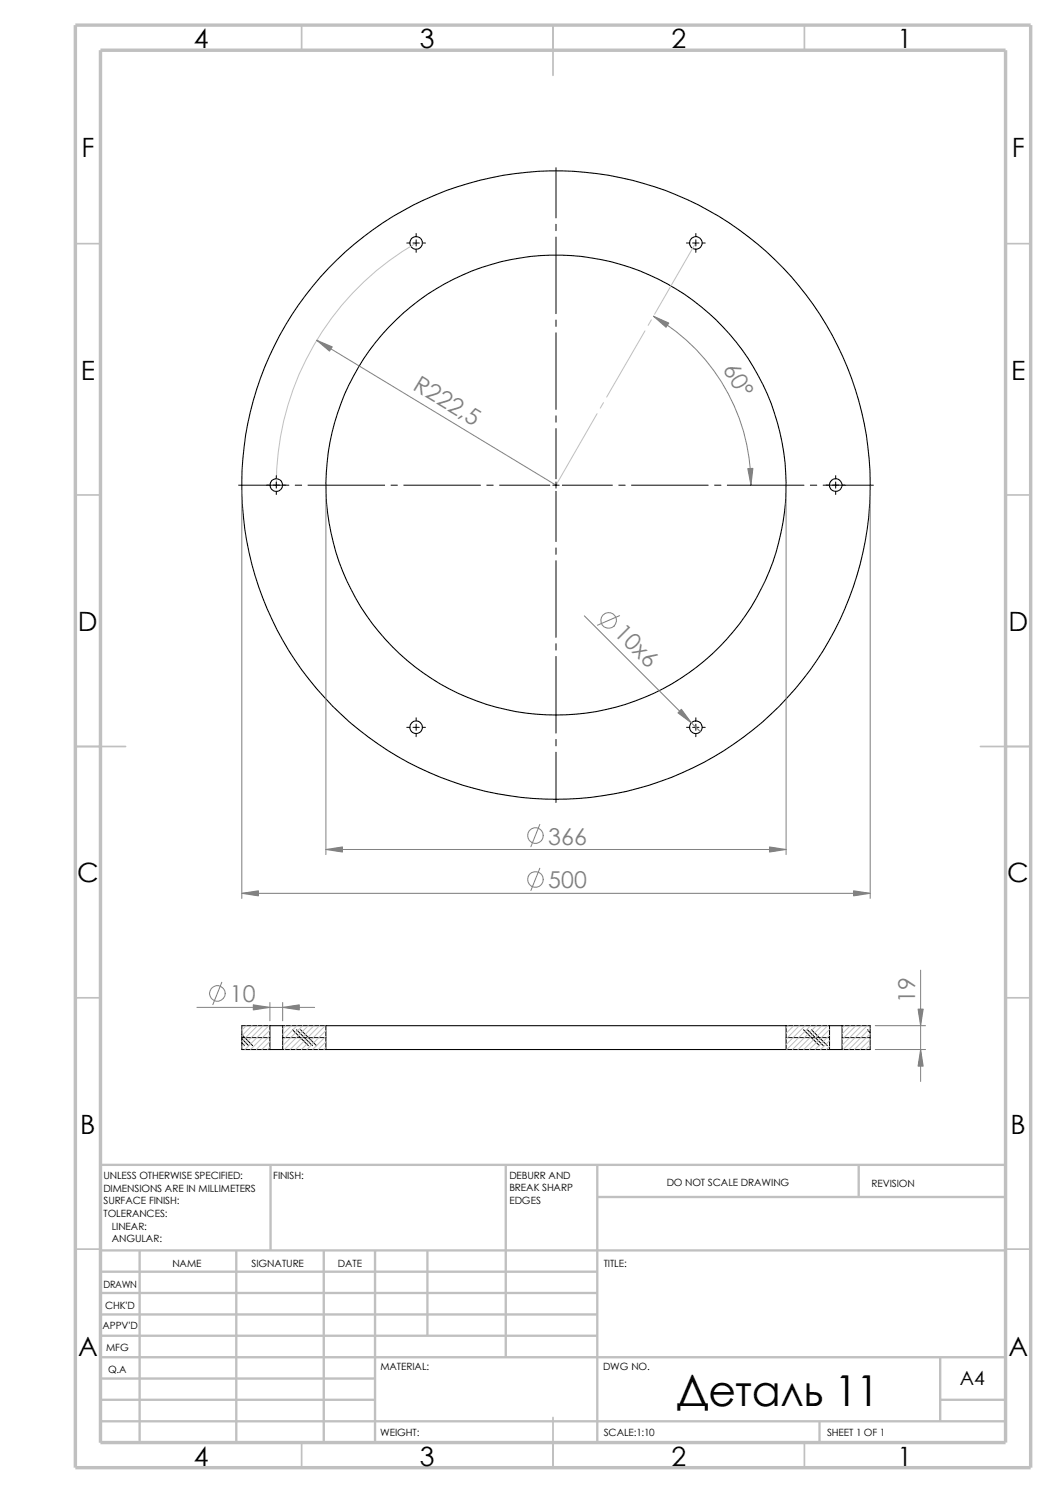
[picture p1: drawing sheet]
<svg xmlns="http://www.w3.org/2000/svg" width="210mm" height="297mm" viewBox="0 0 210 297" stroke-linecap="round" stroke-linejoin="round" font-family="sans-serif">
<g fill="none" stroke="#c0c0c0" stroke-width=".34">
<path d="M60 5v5M110 5v10M160 5v5M15 48.5h5M200 48.5h5M15 98.5h5M200 98.5h5M15 148.5h10M195 148.5h10M15 198.5h5M200 198.5h5M15 248.5h5"/>
<path d="M200 248.5h5M60 287v5M110 282v10M160 287v5"/>
</g>
<g fill="none" stroke="#c0c0c0" stroke-width=".47">
<path d="M53.8 231.7v17.1M100.6 231.7v38.3M118.8 231.7v55.3M118.8 238.1h81.2M170.8 231.7v6.4M200 231.7h-180v55.3M20 248.8h180M20 253h98.8M20 257.2h98.8M27.8 248.8v38.2M47 248.8v38.2M64.4 248.8v38.2"/>
<path d="M74.6 248.8v38.2M85 248.8v16.9M20 261.5h98.8M20 265.7h98.8M20 270h180M20 274.2h54.6M20 278.5h54.6M187 278.5h13M187 270v12.7M20 282.7h180M163 282.7v4.3"/>
</g>
<path d="M15 5h190v287h-190zM20 10h180v277h-180z" fill="none" stroke="#c0c0c0" stroke-width=".68" stroke-linecap="butt"/>
<g fill="none" stroke="#000" stroke-width=".21">
<path d="M53.7 208.8h2.5M53.7 204h2.5M53.7 204h-5.6v4.8h5.6M53.7 204v4.8M56.2 204v4.8M56.2 208.8h8.6M56.2 204h8.6M64.8 208.8h91.5M64.8 204h91.5M64.8 204v4.8M156.3 204v4.8M156.3 208.8h8.7"/>
<path d="M156.3 204h8.7M165 204v4.8M165 208.8h2.5M165 204h2.5M167.5 204h5.6v4.8h-5.6M167.5 204v4.8"/>
<circle cx="82.8" cy="48.3" r="1.25"/>
<circle cx="138.4" cy="48.3" r="1.24"/>
<circle cx="55" cy="96.5" r="1.25"/>
<circle cx="110.6" cy="96.5" r="45.7"/>
<circle cx="110.6" cy="96.5" r="62.5"/>
<circle cx="166.2" cy="96.5" r="1.24"/>
<circle cx="82.8" cy="144.7" r="1.24"/>
<circle cx="138.4" cy="144.7" r="1.25"/>
</g>
<g fill="none" stroke="#000" stroke-width=".2">
<path d="M110.6 33.4v9.9M80.9 48.3h.6M82.1 48.3h1.3M82.8 46.4v.7M82.8 47.7v1.2M82.8 49.6v.6M84 48.3h.6M110.6 44.6v1.3M110.6 47.2v15.2M136.5 48.3h.7M137.8 48.3h1.2M138.4 46.4v.7"/>
<path d="M138.4 47.7v1.2M138.4 49.6v.6M139.7 48.3h.6M110.6 63.7v1.2M110.6 66.2v15.2M47.5 96.5h9.9M54.9 94.6v.6M54.9 95.9v1.2M54.9 97.7v.7M58.7 96.5h1.3M61.3 96.5h15.2M77.8 96.5h1.2"/>
<path d="M80.3 96.5h15.2M96.8 96.5h1.3M99.4 96.5h9.9M109.9 96.5h1.3M110.6 82.7v1.3M110.6 85.3v9.9M110.6 95.9v1.2M110.6 97.7v10M111.8 96.5h10M123.1 96.5h1.2M125.6 96.5h15.2M142.1 96.5h1.3"/>
<path d="M144.7 96.5h15.2M161.2 96.5h1.2M163.7 96.5h10M166.2 94.6v.6M166.2 95.9v1.2M166.2 97.7v.7M110.6 109v1.3M110.6 111.5v15.3M110.6 128.1v1.2M110.6 130.6v15.2M80.9 144.7h.6M82.1 144.7h1.3"/>
<path d="M82.8 142.8v.6M82.8 144.1v1.2M82.8 145.9v.7M84 144.7h.6M110.6 147.1v1.3M110.6 149.6v10M136.5 144.7h.7M137.8 144.7h1.2M138.4 142.8v.6M138.4 144.1v1.2M138.4 145.9v.7M139.7 144.7h.6"/>
<path d="M48.1 206.4h5.6M48.1 207.4l.5 .6M48.1 206.6l1.3 1.4M48.1 205.8l2.1 2.2M56.2 206.4h8.6M58.2 204.9l3.1 3.1M59 204.9l3.1 3.1M59.8 204.9l3.1 3.1M156.3 206.4h8.7M159.8 204.9l3.2 3.1M160.6 204.9l3.1 3.1M161.4 204.9l3.1 3.1"/>
<path d="M167.5 206.4h5.6M172.5 204.9l.6 .5"/>
</g>
<g fill="none" stroke="#c0c0c0" stroke-width=".2">
<path d="M82.8 48.3a55.6 55.6 0 0 0-27.9 48.2M138.4 48.3l-8.2 14.2M128.3 65.8l-7.7 13.2M129.5 63.6l-.6 1.1M118.7 82.3l-8.1 14.2M120 80.1l-.6 1.1M49 204l-.9 .9M50.1 204l-2 2.1M51.2 204l-3.1 3.2M52.3 204l-4.2 4.3M53.5 204l-4.8 4.8M53.7 204.9l-3.9 3.9"/>
<path d="M53.7 206l-2.7 2.8M53.7 207.2l-1.6 1.6M53.7 208.3l-.5 .5M56.8 204l-.6 .7M58 204l-1.8 1.8M59.1 204l-2.9 2.9M60.2 204l-4 4M61.3 204l-4.7 4.8M62.4 204l-4.7 4.8M63.5 204l-4.7 4.8M64.7 204l-4.8 4.8M64.8 205l-3.8 3.8"/>
<path d="M64.8 206.2l-2.6 2.6M64.8 207.3l-1.5 1.5M64.8 208.4l-.4 .4M156.7 204l-.4 .5M157.9 204l-1.6 1.6M159 204l-2.7 2.7M160.1 204l-3.8 3.8M161.2 204l-4.7 4.8M162.3 204l-4.7 4.8M163.4 204l-4.7 4.8M164.6 204l-4.7 4.8M165 204.8l-4 4"/>
<path d="M165 206l-2.9 2.8M165 207.1l-1.8 1.7M165 208.2l-.7 .6M167.9 204l-.4 .6M169.1 204l-1.6 1.7M170.2 204l-2.7 2.8M171.3 204l-3.8 3.9M172.5 204l-4.8 4.8M173.1 204.6l-4.3 4.2M173.1 205.7l-3.2 3.1M173.1 206.8l-2 2M173.1 207.9l-.9 .9"/>
</g>
<g fill="none" stroke="#808080" stroke-width=".2">
<path d="M63 67.7l47.6 28.8M130 62.9a38.8 38.8 0 0 1 19.4 33.6M48.1 97.5v81.2M64.8 97.5v72.5M156.3 97.5v72.5M173.1 97.5v81.2M116.2 122.5l23.1 23M123.2 122.5l-4.4 1.9M48.1 177.7h125M64.8 169h91.5M107.4 164l-1.8 4.4M107.4 172.7l-1.8 4.5"/>
<path d="M44.1 195.4l-1.8 4.5M53.7 199.4v3.7M56.2 199.4v3.7M183.1 193v22.1M39.2 200.4h23.4M174.1 208.8h10M174.1 204h10"/>
<circle cx="121.1" cy="123.4" r="1.56"/>
<circle cx="106.5" cy="175" r="1.56"/>
<circle cx="106.5" cy="166.2" r="1.55"/>
<circle cx="43.2" cy="197.6" r="1.55"/>
</g>
<g fill="#808080" stroke="#808080" stroke-width=".2">
<path d="M63 67.7l3.1 1.3-.6 .8z"/>
<path d="M148.7 93.2h1l-.3 3.3z"/>
<path d="M130 62.9l3 1.4-.5 .8z"/>
<path d="M183.1 208.8l.5 3.3h-1z"/>
<path d="M182.6 200.7h1l-.5 3.3z"/>
<path d="M50.4 199.9l3.3 .5-3.3 .5z"/>
<path d="M56.2 200.4l3.3-.5v1z"/>
<path d="M169.8 177.2l3.3 .5-3.3 .5z"/>
<path d="M153 168.5l3.3 .5-3.3 .5z"/>
<path d="M64.8 169l3.3-.5v1z"/>
<path d="M48.1 177.7l3.3-.5v1z"/>
<path d="M135.5 141.1l2 2.7-2.7-2z"/>
</g>
<text font-size="8.5" x="134.6" y="279.7">Деталь 11</text>
<g font-size="5.3">
<text x="38.5" y="9.6">4</text>
<text x="83.5" y="9.6">3</text>
<text x="133.5" y="9.6">2</text>
<text x="178.5" y="9.6">1</text>
<text x="16.2" y="31.3">F</text>
<text x="201.2" y="31.3">F</text>
<text x="16" y="75.6">E</text>
<text x="201.1" y="75.6">E</text>
<text x="15.5" y="125.6">D</text>
<text x="200.6" y="125.6">D</text>
<text x="15.3" y="175.6">C</text>
<text x="200.3" y="175.6">C</text>
<text x="16" y="225.6">B</text>
<text x="201" y="225.6">B</text>
<text x="15.5" y="269.8">A</text>
<text x="200.5" y="269.8">A</text>
<text x="38.5" y="291.6">4</text>
<text x="83.5" y="291.6">3</text>
<text x="133.5" y="291.6">2</text>
<text x="178.5" y="291.6">1</text>
</g>
<g font-size="4.6" fill="#808080">
<text x="81.9" y="77.4" transform="rotate(31 81.9 77.4)">R222,5</text>
<text x="143.7" y="73.3" transform="rotate(60 143.7 73.3)">60°</text>
<text x="121.9" y="126.1" transform="rotate(45 121.9 126.1)">10х6</text>
<text x="109" y="168">366</text>
<text x="109" y="176.7">500</text>
<text x="45.7" y="199.4">10</text>
<text x="182" y="199.5" transform="rotate(-90 182 199.5)">19</text>
</g>
<text font-size="3.9" x="190.9" y="275.5">A4</text>
<g font-size="2">
<text x="20.6" y="234.6">UNLESS OTHERWISE SPECIFIED:</text>
<text x="20.6" y="237.1">DIMENSIONS ARE IN MILLIMETERS</text>
<text x="20.6" y="239.6">SURFACE FINISH:</text>
<text x="54.4" y="234.6">FINISH:</text>
<text x="101.3" y="239.5">EDGES</text>
<text x="101.3" y="234.5">DEBURR AND</text>
<text x="101.3" y="237">BREAK SHARP</text>
<text x="132.6" y="236">DO NOT SCALE DRAWING</text>
<text x="173.3" y="236.2">REVISION</text>
<text x="20.6" y="242.1">TOLERANCES:</text>
<text x="22.2" y="244.6">LINEAR:</text>
<text x="22.2" y="247.1">ANGULAR:</text>
<text x="50" y="252">SIGNATURE</text>
<text x="67.2" y="252">DATE</text>
<text x="120.1" y="252">TITLE:</text>
<text x="20.6" y="256.2">DRAWN</text>
<text x="34.3" y="252.1">NAME</text>
<text x="20.9" y="260.4">CHK'D</text>
<text x="20.4" y="264.5">APPV'D</text>
<text x="21.1" y="268.8">MFG</text>
<text x="21.5" y="273.1">Q.A</text>
<text x="75.6" y="272.5">MATERIAL:</text>
<text x="119.9" y="272.5">DWG NO.</text>
<text x="75.6" y="285.6">WEIGHT:</text>
<text x="120.1" y="285.6">SCALE:1:10</text>
<text x="164.5" y="285.6">SHEET 1 OF 1</text>
</g>
</svg>
